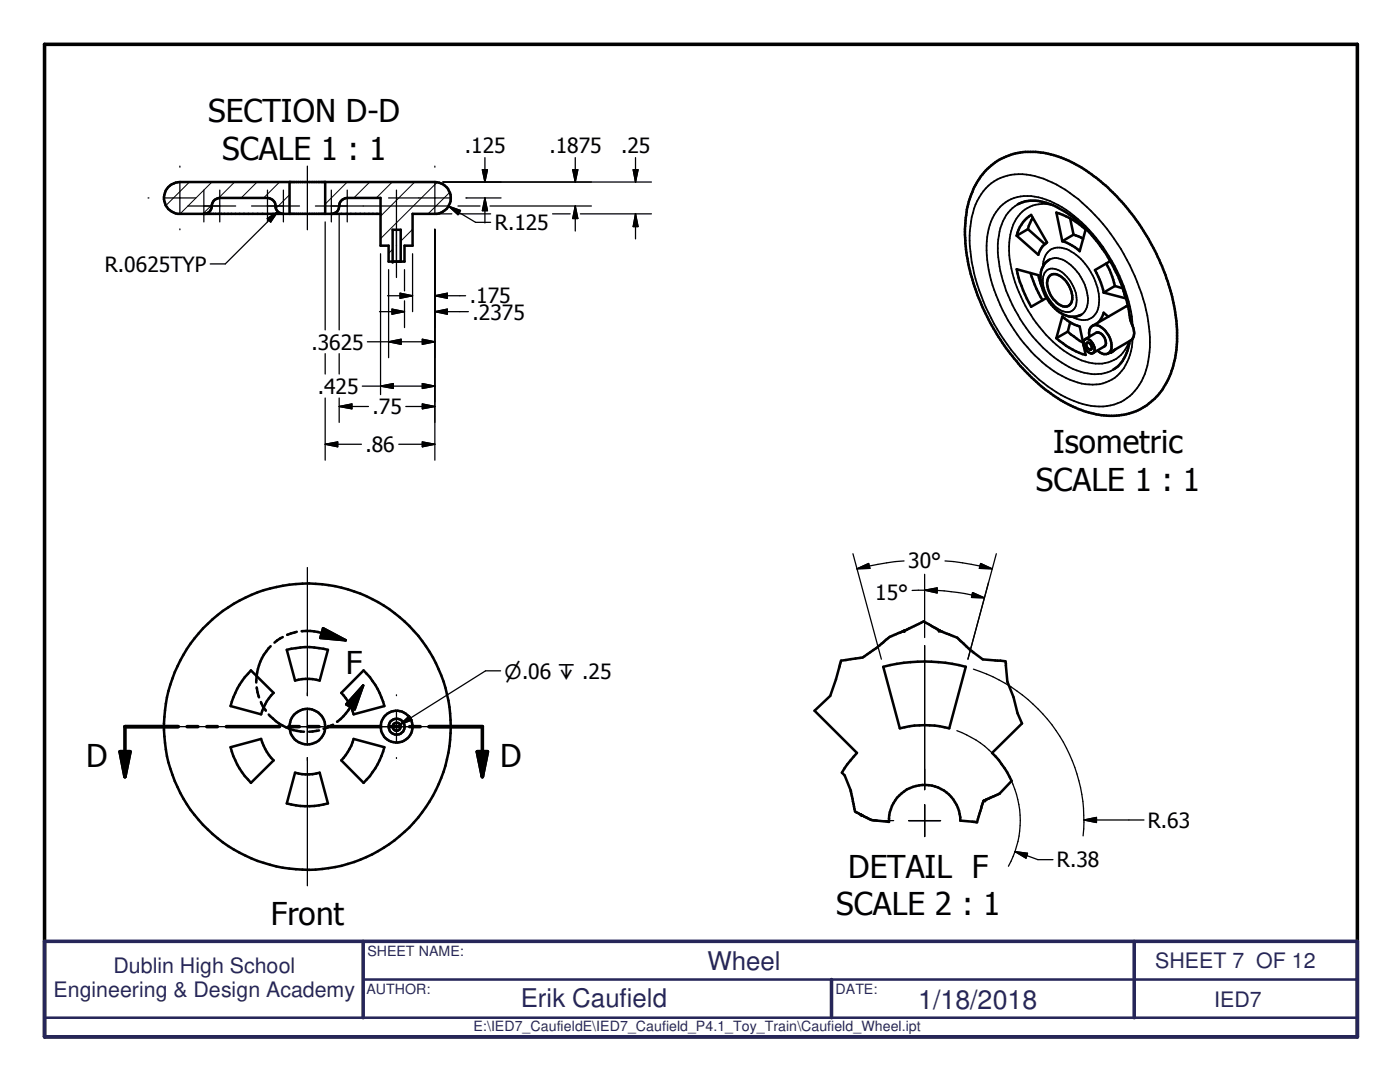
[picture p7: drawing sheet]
<svg xmlns="http://www.w3.org/2000/svg" width="279mm" height="216mm" viewBox="0 0 279 216" stroke-linecap="round" stroke-linejoin="round" font-family="sans-serif">
<g fill="none" stroke="#000" stroke-width=".51">
<path d="M57.8 36.3v6.4M64.9 36.3v6.4M196.7 34a12.3 12.3 0 0 1 7.9-3.7 20.6 20.6 0 0 1 13.2 4.5 43.7 43.7 0 0 1 17 29.9 19 19 0 0 1-3.4 13.7 12.3 12.3 0 0 1-12.6 4.3 22.1 22.1 0 0 1-7.1-2.9l-.5-.3a35.7 35.7 0 0 1-7.1-6l-3.3-4a48.6 48.6 0 0 1-4.4-7.5 35.2 35.2 0 0 1-3.7-18.6 15.8 15.8 0 0 1 4-9.4zM41 42.7a1.66 1.66 0 0 0 1.3-1.9 1.63 1.63 0 0 1 1.6-1.3h9.5a1.68 1.68 0 0 1 1.6 1.9 1.69 1.69 0 0 0 1.3 1.3M66.4 42.7a1.86 1.86 0 0 0 1.4-2.1l.5-.7 1-.4h6.6v9.5h1.7v3.2h3.1v-3.2h1.6v-6.3h4.9a3.2 3.2 0 0 0 2.8-3.4 3.2 3.2 0 0 0-3.2-3h-50.9a3.2 3.2 0 0 0-3.2 3 3.2 3.2 0 0 0 2.8 3.4h40.4M78.4 52.2v-6.4h1.6v6.4M203.1 40.8a8.2 8.2 0 0 1 7 .1l.5 .2a20.3 20.3 0 0 1 4.2 2.8 32.8 32.8 0 0 1 10.2 16.6l.8 3.9a3.1 3.1 0 0 1 0 3.5l-4.6 2.6M204.6 43.9l1.2-1 3.2 5.5-1 .8-.8 1.6-4.3-3.8 .6-1.7zM205.1 45.7l3.4 3M205.1 45.7l-2.2 1.3M205.7 54.5l1.1 3.1 1.3 2.3M206.1 43.4l-1 2.3"/>
<path d="M207.9 57.1l-.7-2.2-4.3-1.2 .6 2.6 1.4 3.3 .9 1.6 3.1-1.8M209.5 51.8a3.8 3.8 0 0 0-1.8 2.5 8.5 8.5 0 0 0 5.1 8.6 3.4 3.4 0 0 0 3-.1M209.5 55a1.89 1.89 0 0 1 2.6 .5 4.8 4.8 0 0 1 1.7 4.9 1.61 1.61 0 0 1-2.6 .2 4.9 4.9 0 0 1-2-5.1zM210.8 42.4a14.8 14.8 0 0 1 5.9 3.4l-1.2 4.3-2-1.4-1.5-.6zM213.6 43.6l.6 3.2M214.2 46.8l2 .9M214.2 46.8l-2.2 1.3M220.8 52.6l.9 1.9 .8 2.6M221.6 52.1l-3.1 1.8 1.2 2.5 .6 2M222.5 57.1l1.6 .4M222.5 57.1l-2.2 1.3M224.1 57.5l.5 2-4.3-1.1"/>
<path d="M212 63.2l2 1.4 1.5 .6 1.2 5.6a15.2 15.2 0 0 1-5.9-3.3zM213.1 66.2l-2.3 1.3M213.1 66.2l1.8 1.4 1.3 .8M213.6 64.3l-.5 1.9M216.4 67.8a1.09 1.09 0 0 1 1.7 .7l.1 .3a1.46 1.46 0 0 1 0 1.6 1.31 1.31 0 0 1-1.7-.9l-.3-.8zM216.5 67.7l2.3-1.3a1.93 1.93 0 0 1 1.7 2.6l-2.4 1.4M216.9 68.4a.89 .89 0 0 1 .8 1.4 .91 .91 0 0 1-.8-1.4zM217.4 67.2a1.57 1.57 0 0 1 1.5-2.3 4.6 4.6 0 0 1 2.8 4.9 1.4 1.4 0 0 1-2.4 .4l-.3-.3M221.2 63.2l-.9-.8-.6 1.3-.5 .6M222.6 69.7l-.9 .7v-.1M225.1 61l-7.1 4M225.5 68a7.6 7.6 0 0 1-3.3 5.7"/>
<path d="M50.1 133.8l4.5 4.5-1.3 1.6-1.2 2.6-6.1-1.6a15.2 15.2 0 0 1 4.1-7.1zM51.2 137.2l.5 1.9M54 128.9a10.3 10.3 0 0 0-2.9 7.3M56.4 127.1l-1.6 1.1M57.2 129.7a15.4 15.4 0 0 1 8.2 0l-1.6 6.1-2.1-.3h-1.4l-1.4 .3zM59.2 126.1l-1.9 .6M60.2 125.9h1.7l1.6 .2 5.5 1.7M64.5 125.3l4.5 2.5-5.1-.5zM72.5 136.8l-1.7 4.8-1.7-1.1zM72.5 136.8l-3 4.9-1 1.2-1.2 1.1M72.6 133.8l1.2 1.3 .5 .8a14 14 0 0 1 2.4 5l-6.1 1.6a9.6 9.6 0 0 0-2.5-4.2zM167.9 131.8l4.3-.6 3.1-2.2a12.2 12.2 0 0 1 5.2-3.1l3.8-1.9 3.5 2 1.6 .6a4.1 4.1 0 0 1 2.5 1.5l1.7 1.6 2.5 1.9 4.6 .4 .3 4 1.3 3.1 .8 3.2 .9 2.1-6 5.8 1.3 1.5 1.2 1.6 1.4 2.5-2.4 2.6-3.2 1.4-1.3 4.3-3.4-.4a7.1 7.1 0 0 0-7.2-7.1 7.1 7.1 0 0 0-7 7.4l-2.4-.3a6.9 6.9 0 0 1-3.1-1.1l-.5-.3a1.2 1.2 0 0 1-1-1.3l-.6-3.2-1.2-3.1-.6-.5a18.3 18.3 0 0 1 3-4l-8.4-8.4 3.1-2.9 1.1-3.3z"/>
<path d="M176.3 133.1a32.6 32.6 0 0 1 16.4 0l-3.3 12.2a20 20 0 0 0-9.8 0zM46 149.1l6.1-1.7 1.2 2.6 1.3 1.7-4.5 4.5a15.2 15.2 0 0 1-4.1-7.1zM52.1 140.1l.9 1.7M53.6 142.6a10.2 10.2 0 0 0 7.1 3.4M58.9 154.2l2.1 .3h1.4l1.4-.3 1.6 6.1a15.4 15.4 0 0 1-8.2 0zM63.7 145.8l-2 .2M66.5 144.6l-1.9 .8M70.6 147.4l6.1 1.7a15.3 15.3 0 0 1-4.1 7.1l-4.5-4.5 1.3-1.7 .7-1.2zM196.6 159.6v.1"/>
<circle cx="61.3" cy="145" r="3.6"/>
<circle cx="61.4" cy="145" r="28.6"/>
<circle cx="79.1" cy="145" r="3.2"/>
<circle cx="79.2" cy="145" r="1.6"/>
<circle cx="79.2" cy="145" r=".8"/>
</g>
<path d="M197.3 37a9.9 9.9 0 0 1 10-1.6 24.6 24.6 0 0 1 10.4 6.7 40.6 40.6 0 0 1 11.8 25.2 15.7 15.7 0 0 1-2.6 10.1 9.7 9.7 0 0 1-10.9 3.2 27.5 27.5 0 0 1-12.7-9 39.3 39.3 0 0 1-9.8-23.6 16 16 0 0 1 2.8-9.9zM203.1 40.8a8.4 8.4 0 0 0-3.9 7 26.8 26.8 0 0 0 4.4 15.9 25.5 25.5 0 0 0 11.3 10.2 8.3 8.3 0 0 0 7.3-.2M208.1 53.2a3.4 3.4 0 0 1 2.9-3.8 6.7 6.7 0 0 1 5.2 2.8 10.7 10.7 0 0 1 2.9 9.6 3.2 3.2 0 0 1-4.7 1.7l-.5-.3M208.9 54a2.73 2.73 0 0 1 3.4 .6 7.1 7.1 0 0 1 2.5 6.1 1.91 1.91 0 0 1-2.9 1.3 7.1 7.1 0 0 1-3.7-6.8l.2-.7zM209.5 51.8a3.3 3.3 0 0 1 3.9 .8 9.1 9.1 0 0 1 3.6 8.3l-.4 1.1-.8 .8M209.9 40.9a6.5 6.5 0 0 0-8.1 5.2 19.1 19.1 0 0 0 1.5 12.2 27.1 27.1 0 0 0 10.4 12.6 9.2 9.2 0 0 0 8 1.2 6.6 6.6 0 0 0 3.7-4M226.1 65.1a32.6 32.6 0 0 0-14.1-23.7 13 13 0 0 0-8.3-2.2 7.8 7.8 0 0 0-6.4 6.5 23.8 23.8 0 0 0 2.3 15.2 31.7 31.7 0 0 0 11.6 13.7 11.7 11.7 0 0 0 8.9 1.9 7.8 7.8 0 0 0 5.4-5.7l.4-1.5 .2-1.8" fill="none" stroke="#000" stroke-width=".35"/>
<g fill="#000">
<circle cx="78.4" cy="52.2" r=".25"/>
<circle cx="180.5" cy="125.9" r=".25"/>
<circle cx="187.4" cy="125.7" r=".25"/>
<circle cx="187.4" cy="125.8" r=".25"/>
<circle cx="169.8" cy="157.8" r=".25"/>
<circle cx="196.6" cy="159.7" r=".25"/>
<circle cx="171.9" cy="162.6" r=".25"/>
</g>
<g fill="none" stroke="#000" stroke-width=".71">
<path d="M8.9 8.8h262v198.1h-262zM24 150h2l-1.1 5zM35.6 145h-10.7v10M37.3 145h2.2M41.3 145h2.1M45.2 145h10.6M57.6 145h2.1M61.5 145h2.2M65.4 145h10.6M77.8 145h2.2M81.7 145h2.2M85.6 145h10.7v10"/>
<path d="M95.2 150h2.1l-1 5z"/>
</g>
<path d="M72.5 195.5h198.4M8.9 203.1h262" fill="none" stroke="#262659" stroke-width=".51"/>
<path d="M8.9 187.8h262v19.1h-262zM72.5 187.8v15.3M165.9 195.5v7.6M226.4 187.8v15.3" fill="none" stroke="#262659" stroke-width=".71"/>
<g fill="#000">
<path d="M96.3 33.9h1l-.5 2.4zM114.3 33.9h1l-.5 2.4zM126.4 33.9h.9l-.5 2.4zM53.3 43.6l2.2-1.4-1.5 2.1zM79.8 58.5l2.5 .5-2.5 .5zM86.8 59l2.5-.5v1zM89.5 41.1l2.4 .9-.5 .8zM96.8 39.5l.5 2.5h-1zM114.8 41.1l.5 2.5h-1zM126.8 42.7l.5 2.5h-.9zM78.2 61.7l2.5 .5-2.5 .5zM75.9 77l2.6-.5v1z"/>
<path d="M77.6 68.2l2.5-.5v1zM84.3 67.7l2.5 .5-2.5 .5zM84.3 76.5l2.5 .5-2.5 .5zM86.8 62.2l2.5-.5v1zM64.9 88.6l2.5-.4v1zM67.7 81.1l2.5-.5v1zM84.3 80.6l2.5 .5-2.5 .5zM84.3 88.2l2.5 .4-2.5 .6zM171 113.5l2.4-1.1 .2 1zM184.5 117.8l2.5-.5v1zM194.1 118.2l2.4 1.1-2.6-.1zM195.7 112.4l2.3 1.1-2.5-.1z"/>
<path d="M64.5 125.3l4.5 2.5-5.1-.5zM24 150h2l-1.1 5zM72.5 136.8l-1.7 4.8-1.7-1.1zM79.8 144.6l1.9-1.8 .5 .9zM95.2 150h2.1l-1 5zM202.6 169.9l2.5 .4-.3 .9zM216.3 163.6l2.5-.5v1z"/>
</g>
<g fill="none" stroke="#000" stroke-width=".2">
<path d="M37.8 36.3l-4.7 4.7M42.3 36.3l-6.4 6.4M46.8 36.3l-3.2 3.3M51.3 36.3l-3.2 3.2M55.8 36.3l-3.2 3.2M57.8 38.9l-2.7 2.6M69.3 36.3l-4.4 4.4M73.8 36.3l-3.2 3.2M78.3 36.3l-3.2 3.2M82.8 36.3l-6.9 6.8M87.2 36.4l-11.3 11.2M89.7 38.4l-4.3 4.3"/>
<path d="M42.4 40.8l-1.9 1.9M78.4 49.7l-.8 .8M80.7 51.9l-.3 .3M82.3 45.8l-2.3 2.3"/>
</g>
<g fill="none" stroke="#000" stroke-width=".25">
<path d="M29.5 39.5h.2M32.7 39.5h6.4M35.9 33.1v.3M35.9 36.3v6.4M40.7 37.9v6.4M43.9 37.9v6.4M53.4 37.9v6.4M56.6 37.9v6.4M61.3 33.1v12.7M66.1 37.9v6.4M69.3 37.9v6.4M77.6 39.5h1.4"/>
<path d="M79.1 37.9v17.5M79.2 39.5h10.8M86.8 33.1v.3M86.8 36.3v6.4M88.4 36.3h41.6M93 39.5h7M96.3 33.9h1l-.5 2.4zM96.8 39.5l.5 2.5h-1zM96.8 31.5v4.8M96.8 39.5v5M114.3 33.9h1l-.5 2.4zM114.8 31.5v4.8"/>
<path d="M126.4 33.9h.9l-.5 2.4zM126.8 31.5v4.8M35.9 45.7v.1M37.5 41.1h9.5M50.2 41.1h9.6M53.3 43.6l2.2-1.4-1.5 2.1zM55.5 42.2l-10.5 10.5h-3M62.9 41.1h16.1M64.9 44.3v21.5M67.7 42.7v23.1M75.9 50.6v28.1M77.3 59h5"/>
<path d="M77.6 53.8v17.6M79.2 41.1h7.5M79.8 58.5l2.5 .5-2.5 .5zM80.7 53.8v4.2M82.3 50.6v11.6M83.5 42.7h3.2M86.8 59l2.5-.5v1zM86.8 59h6.1M86.8 45.7v46.1M86.9 41.1h2.8M86.9 42.7h3.3M89.5 41.1l2.4 .9-.5 .8z"/>
<path d="M89.5 41.1l5.4 3.3h3M91.4 42.7h6.5M91.4 41.1h4.4M97.8 41.1h20.2M110.3 42.7h3.5M114.8 41.1l.5 2.5h-1zM114.8 41.1v5M115.8 42.7h14.2M126.8 42.7l.5 2.5h-.9zM126.8 42.7v5M64.9 70.6v4M64.9 79.4v12.4"/>
<path d="M67.7 70.6v4M67.7 79.4v4.9M72.3 77h14.5M73.3 68.2h13.5M75.7 62.2h5M75.9 77l2.6-.5v1zM77.6 68.2l2.5-.5v1zM78.2 61.7l2.5 .5-2.5 .5zM80.7 60v5.4M84.3 67.7l2.5 .5-2.5 .5zM84.3 76.5l2.5 .5-2.5 .5zM86.8 62.2l2.5-.5v1z"/>
<path d="M86.8 62.2h6.7M64.9 88.6l2.5-.4v1zM64.9 88.6h7.2M67.7 81.1l2.5-.5v1zM67.7 81.1h5.8M79.6 88.6h7.2M81 81.1h5.8M84.3 80.6l2.5 .5-2.5 .5zM84.3 88.2l2.5 .4-2.5 .6zM61.3 113.2v25.6M170.2 110.5l5.7 21M171 113.5l2.4-1.1 .2 1z"/>
<path d="M180.4 111.9l-3.4 .4-6 1.2M184.5 117.8l2.5-.5v1zM184.5 114.6v12.6M184.5 117.8l3.9 .1 2.9 .3 5.2 1.1M184.5 117.8h-2.5M188.6 111.9l3.5 .4 5.9 1.2M194.1 118.2l2.4 1.1-2.6-.1zM195.7 112.4l2.3 1.1-2.5-.1zM198.8 110.5l-5.6 21 4.1-15.3M79.1 138.6v.2M99.9 133.9h-3l-17.1 10.7M184.5 128.8v28.8"/>
<path d="M194.3 133.5a31.7 31.7 0 0 1 21.9 33.3M29.5 145h25.7M58.2 145h6.3M61.3 141.8v6.4M61.3 151.2v25.5M67.5 145h25.6M79.1 141.8v6.4M79.1 151.2v.1M79.8 144.6l1.9-1.8 .5 .9zM191 145.8a19.1 19.1 0 0 1 11.6 24.1M174.2 163.7h4.2M181.4 163.7h6.3"/>
<path d="M184.5 160.6v6.3M202.6 169.9l2.5 .4-.3 .9zM202.6 169.9l4.5 1.6h3M202.6 169.9l-1.3 2.9M216.3 163.6l2.5-.5v1zM216.3 163.6h12"/>
</g>
<g font-size="6.3">
<text x="41.6" y="24.4">SECTION D-D</text>
<text x="44.3" y="31.9">SCALE 1 : 1</text>
<text x="210.2" y="90.4">Isometric</text>
<text x="206.8" y="97.9">SCALE 1 : 1</text>
<text x="69" y="134.6">F</text>
<text x="17.2" y="153.1">D</text>
<text x="99.8" y="153.1">D</text>
<text x="169.3" y="175.1">DETAIL F</text>
<text x="54.1" y="184.6">Front</text>
<text x="166.9" y="182.7">SCALE 2 : 1</text>
</g>
<text font-size="5.3" fill="#262659" x="183.3" y="201.3">1/18/2018</text>
<g font-size="5.1" fill="#262659">
<text x="141.2" y="193.5">Wheel</text>
<text x="103.9" y="200.9">Erik Caufield</text>
</g>
<g font-size="4.2">
<text x="92.8" y="30.6">.125</text>
<text x="109.6" y="30.6">.1875</text>
<text x="124" y="30.6">.25</text>
<text x="98.8" y="45.9">R.125</text>
<text x="21" y="54.2">R.0625TYP</text>
<text x="93.8" y="60.5">.175</text>
<text x="94.3" y="63.8">.2375</text>
<text x="62.1" y="69.8">.3625</text>
<text x="63.4" y="78.6">.425</text>
<text x="74.3" y="82.6">.75</text>
<text x="72.9" y="90.2">.86</text>
<text x="181.2" y="113.3">30°</text>
<text x="174.7" y="119.7">15°</text>
<text x="229.1" y="165.1">R.63</text>
<text x="210.9" y="173.1">R.38</text>
</g>
<g font-size="4.2" fill="#262659">
<text x="22.6" y="194.2">Dublin High School</text>
<text x="230.5" y="193.2">SHEET 7 OF 12</text>
<text x="10.7" y="199">Engineering &amp; Design Academy</text>
<text x="242.3" y="200.9">IED7</text>
</g>
<text font-size="4" x="100.7" y="135.4">⌀.06 ↧ .25</text>
<g font-size="2.8" fill="#262659">
<text x="73.3" y="190.8">SHEET NAME:</text>
<text x="73.2" y="198.3">AUTHOR:</text>
<text x="166.8" y="198.4">DATE:</text>
<text x="94.5" y="205.8">E:\IED7_CaufieldE\IED7_Caufield_P4.1_Toy_Train\Caufield_Wheel.ipt</text>
</g>
</svg>
